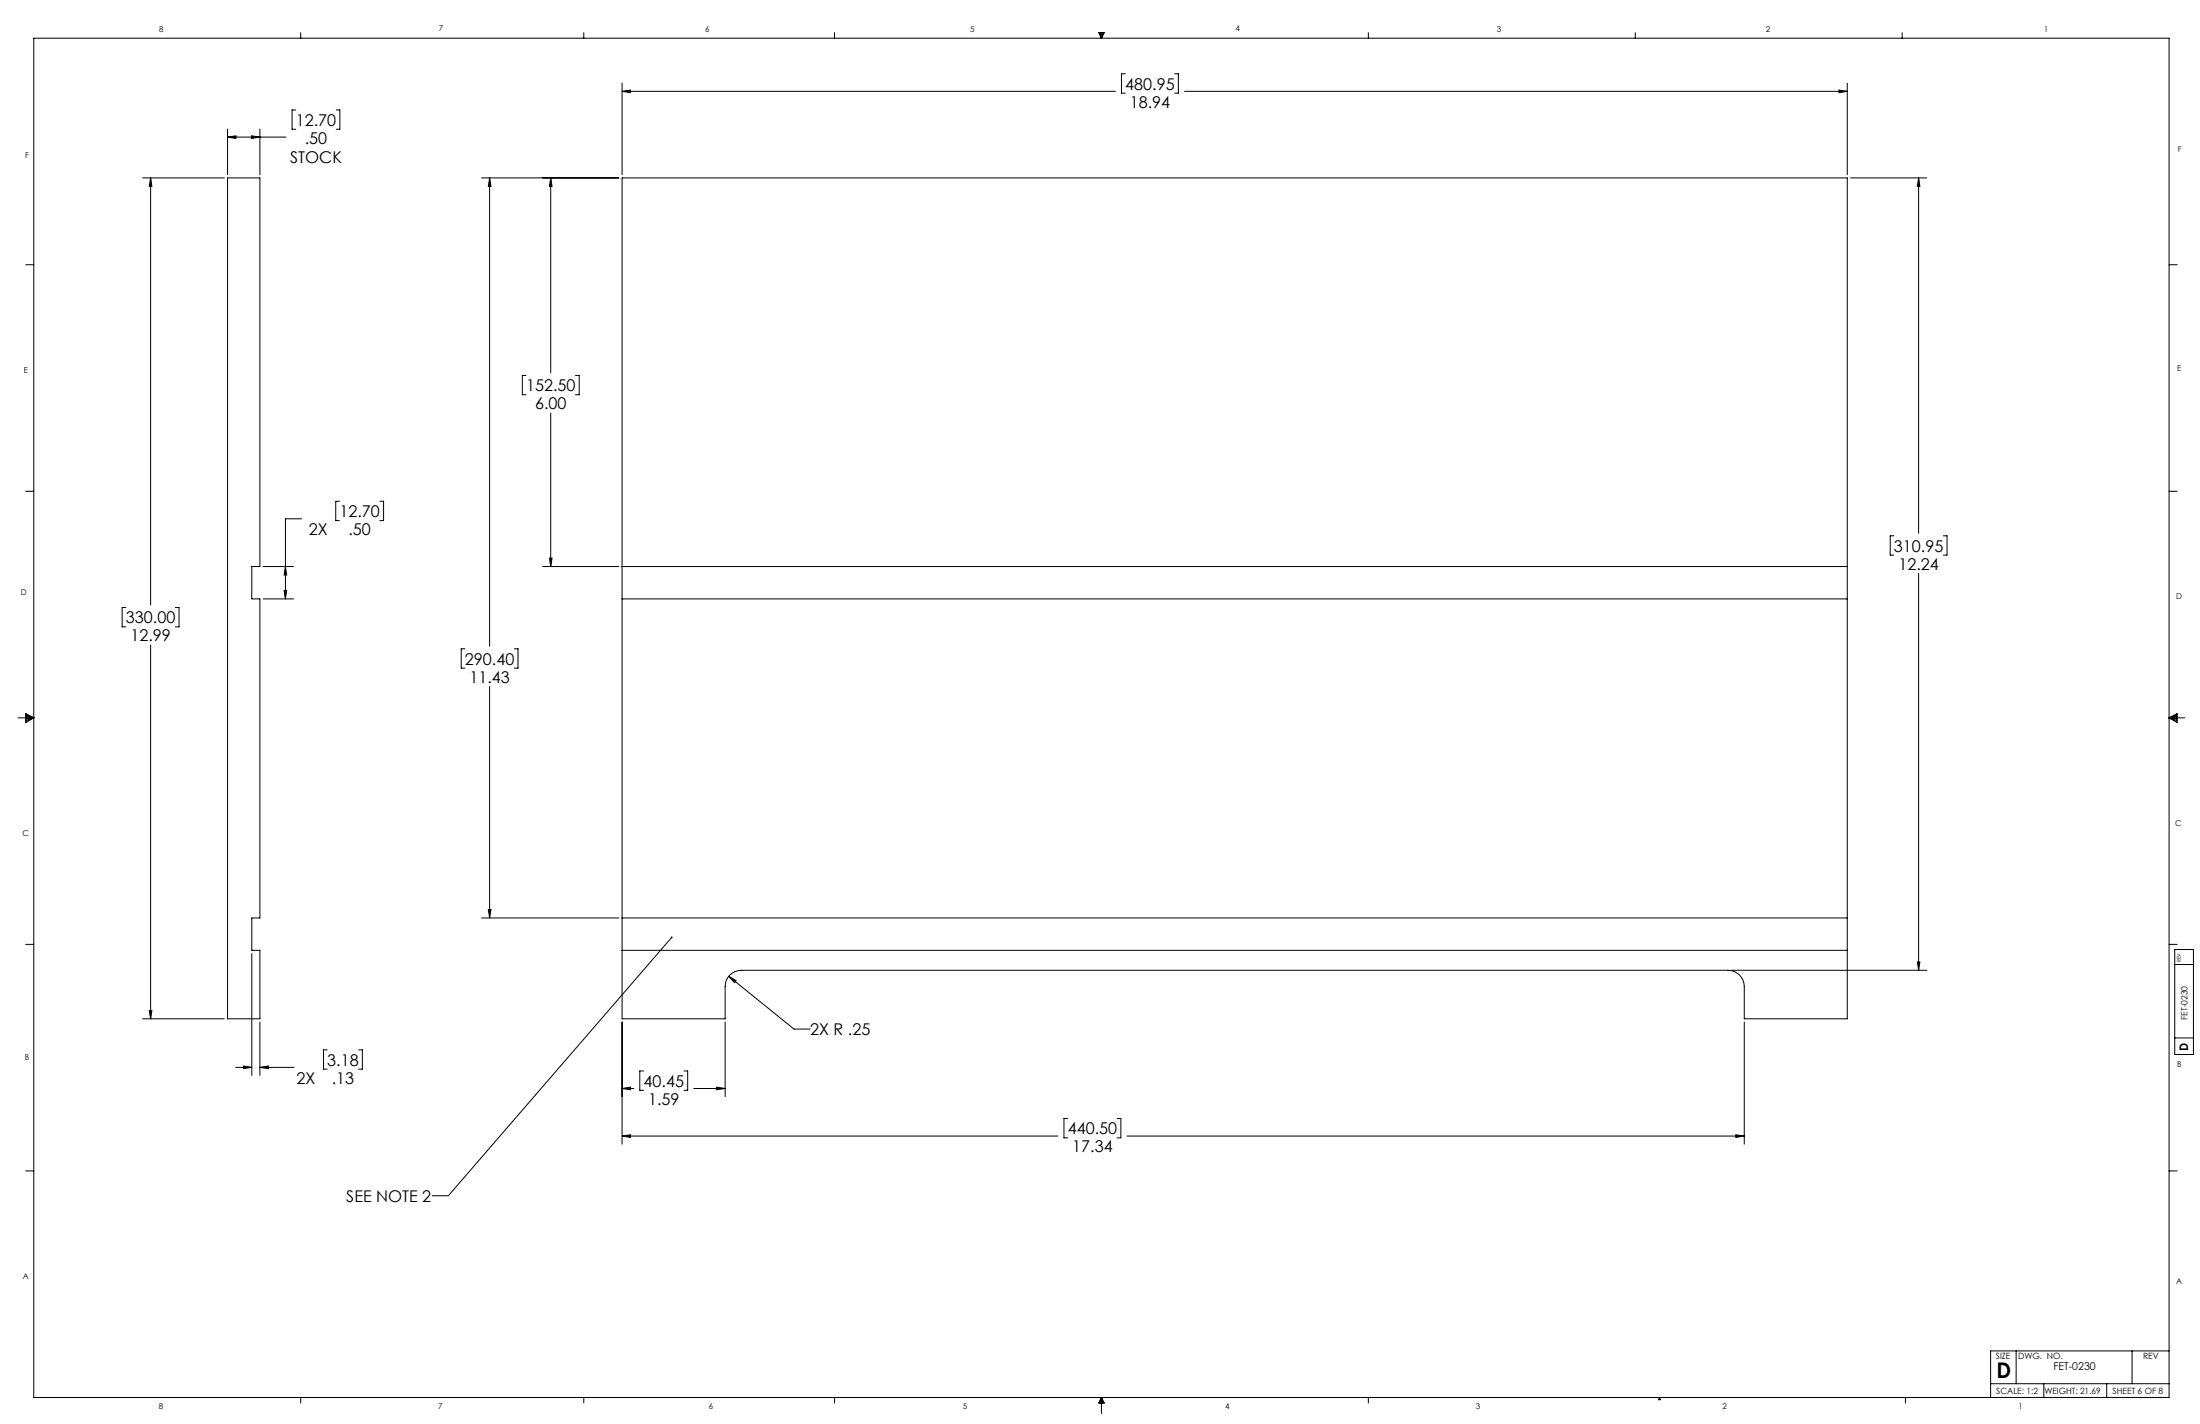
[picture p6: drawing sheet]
<svg xmlns="http://www.w3.org/2000/svg" width="864mm" height="559mm" viewBox="0 0 864 559" stroke-linecap="round" stroke-linejoin="round" font-family="sans-serif">
<g fill="none" stroke="#000" stroke-width=".39">
<path d="M13.3 15h838.2v533.4h-838.2zM118 12.8v2.2M229.2 12.8v2.2M327.6 12.8v2.2M431.3 12.8h2.2l-1.1 2.2zM431.5 12.8l.9 2.2M432 12.8l.4 2.2M432.7 12.8l-.3 2.2M433 12.8l-.6 2.2M537.1 12.8v2.2M641.9 12.8v2.2M746.7 12.8v2.2"/>
<path d="M244.2 32.7v35.8M244.2 35.8h193.7M244.2 35.8l3.3-.5v1.1zM441.7 29h-1.5v7.5h1.5M461.1 29h1.5v7.5h-1.5M465 35.8h260.1M721.9 35.3l3.2 .5-3.2 .6zM725.1 32.7v35.8M89.3 50.6v17.9M89.3 53.8h23M89.3 53.8l3.3-.5v1zM98.7 53.3l3.3 .5-3.3 .5z"/>
<path d="M102 50.6v17.9M116.1 43.1h-1.4v7.6h1.4M132 43.1h1.4v7.6h-1.4M56 69.8h32.1M59.1 69.8v167.6M59.1 69.8l.5 3.3h-1zM89.3 69.8h12.7v152.5h-3.2v12.7h3.2v125.2h-3.2v12.7h3.2v26.9h-12.7zM189 69.8h53.9M192.2 69.8v183.8M192.2 69.8l.5 3.3h-1zM216.2 69.8v76.6M216.2 69.8l.5 3.3h-1z"/>
<path d="M244.2 69.8h480.9v330h-40.4v-12.7a6.4 6.4 0 0 0-6.3-6.3h-387.4a6.3 6.3 0 0 0-6.3 6.3v12.7h-40.5zM726.4 69.8h29.9M753.1 69.8v139.5M753.1 69.8l.5 3.3h-.9zM10.1 103.9h3.2M851.5 103.9h3.1M206.5 147.3h-1.5v7.6h1.5M225.9 147.3h1.5v7.6h-1.5M216.2 162v60.3M10.1 192.8h3.2M133.2 196.7h-1.4v7.6h1.4M149.1 196.7h1.5v7.6h-1.5"/>
<path d="M851.5 192.8h3.1M118.4 203.6h-6.4v31.4M215.7 219h1l-.5 3.3zM743.4 210.3h-1.4v7.5h1.4M762.8 210.3h1.5v7.5h-1.5M49.4 238.4h-1.5v7.6h1.5M68.8 238.4h1.5v7.6h-1.5M103.3 222.3h11.9M103.3 235h11.9M111.5 231.7h1l-.5 3.3zM112 222.3l.5 3.3h-1zM213 222.3h29.9"/>
<path d="M244.2 222.3h480.9M244.2 235h480.9M753.1 225v155.8M59.1 253.1v146.7M182.5 254.6h-1.5v7.6h1.5M201.9 254.6h1.4v7.6h-1.4M192.2 269.3v90.9M7.1 281.7h6.2M10.1 280l3.2 1.7-3.2 1.9zM10.1 280.5l3.2 1.2M10.1 281.1l3.2 .6M13.3 281.7l-3.2 1.2"/>
<path d="M13.3 281.7l-3.2 .5M851.5 281.7h6.1M851.5 281.7l3.1 .5M851.5 281.7l3.1 1.2M851.5 281.7l3.1-1.7v3.6zM854.6 281.1l-3.1 .6M854.6 280.5l-3.1 1.2M191.7 356.9h1l-.5 3.3zM10.1 370.6h3.2M98.8 374.2v47.8M189 360.2h53.9M244.2 360.2h480.9"/>
<path d="M244.2 372.9h480.9M263.7 367.9l-87.7 101.3h-6.3M752.7 377.5h.9l-.5 3.3zM851.5 370.6h3.1M853.7 372.6h7.3v41.2h-7.3zM853.7 378.5h7.3M56 399.8h32.1M58.6 396.5h1l-.5 3.3zM286.1 383.1l25.6 20.7h6.3M286.1 383.1l2.9 1.7-.7 .8zM679.6 380.8h76.7M92.5 418.9h6.3"/>
<path d="M95.6 418.3l3.2 .6-3.2 .4zM102 401.1v20.9M102 418.9h13.4M102 418.9l3.3-.6v1zM128.4 412h-1.4v7.6h1.4M140.8 412h1.4v7.6h-1.4M244.2 401.1v47.9M284.7 401.1v29.2M684.7 401.1v47.9M853.7 407.3h7.3M244.2 427.1h4.6M244.2 427.1l3.3-.5v1z"/>
<path d="M252.6 420.3h-1.5v7.5h1.5M268.5 420.3h1.4v7.5h-1.4M272.3 427.1h12.4M281.3 426.6l3.4 .5-3.4 .5zM419.1 438.9h-1.4v7.6h1.4M438.5 438.9h1.5v7.6h-1.5M10.1 459.5h3.2M244.2 445.8h171.1M244.2 445.8l3.3-.5v1zM442.4 445.8h242.3M681.4 445.3l3.3 .5-3.3 .5zM851.5 459.5h3.1"/>
<path d="M791.4 530.1v12.9M836.9 530.1v12.9M851.5 530.1h-70.1v18.3M118 548.4v2.1M229.2 548.4v2.1M327.6 548.4v2.1M432.4 548.4v6.3M432.4 548.4l1.1 2.2h-2.2zM432.4 548.4l.6 2.2M432.4 548.4l-.9 2.2M432.4 548.4l-.4 2.2M432.4 548.4l.3 2.2"/>
<path d="M537.1 548.4v2.1M651.4 548.4l.4 .9h-.7zM748 548.4v2.1M781.4 543h70.1M802.3 543v5.4M827 543v5.4"/>
</g>
<g fill="#000">
<path d="M263.5 367.6h.4l-.2 .3 .2-.3a.34 .34 0 0 1 0 .5 .34 .34 0 0 1-.5 0 .34 .34 0 0 1 .1-.5z"/>
<path d="M721.9 35.3l3.2 .5-3.2 .6zM244.2 35.8l3.3-.5v1.1zM215.7 219h1l-.5 3.3zM216.2 69.8l.5 3.3h-1zM191.7 356.9h1l-.5 3.3zM192.2 69.8l.5 3.3h-1zM753.1 69.8l.5 3.3h-.9zM752.7 377.5h.9l-.5 3.3zM244.2 427.1l3.3-.5v1zM281.3 426.6l3.4 .5-3.4 .5zM244.2 445.8l3.3-.5v1zM681.4 445.3l3.3 .5-3.3 .5zM286.1 383.1l2.2 2.5 .7-.8zM112 222.3l.5 3.3h-1zM111.5 231.7h1l-.5 3.3zM95.6 418.3l3.2 .6-3.2 .4zM102 418.9l3.3-.6v1zM59.1 69.8l.5 3.3h-1zM58.6 396.5h1l-.5 3.3zM98.7 53.3l3.3 .5-3.3 .5zM89.3 53.8l3.3-.5v1z"/>
</g>
<text font-size="8.5" x="783.7" y="540.7">D</text>
<g font-size="6.4">
<text x="441.7" y="35.2">480.95</text>
<text x="443.5" y="42.3">18.94</text>
<text x="116.1" y="49.3">12.70</text>
<text x="119.6" y="56.5">.50</text>
<text x="113.9" y="64">STOCK</text>
<text x="206.5" y="153.5">152.50</text>
<text x="210" y="160.6">6.00</text>
<text x="133.3" y="202.9">12.70</text>
<text x="121.2" y="210">2X</text>
<text x="136.8" y="210">.50</text>
<text x="743.5" y="216.4">310.95</text>
<text x="745.2" y="223.6">12.24</text>
<text x="49.4" y="244.6">330.00</text>
<text x="51.2" y="251.7">12.99</text>
<text x="182.5" y="260.8">290.40</text>
<text x="184.3" y="267.9">11.43</text>
<text x="318.1" y="406.2">2X R .25</text>
<text x="128.5" y="418.1">3.18</text>
<text x="116.4" y="425.2">2X</text>
<text x="130.2" y="425.3">.13</text>
<text x="252.6" y="426.4">40.45</text>
<text x="254.4" y="433.6">1.59</text>
<text x="419.1" y="445.1">440.50</text>
<text x="420.9" y="452.3">17.34</text>
</g>
<text font-size="6.3" x="135.9" y="471.8">SEE NOTE 2</text>
<text font-size="4.7" x="859" y="412.4" transform="rotate(-90 859 412.4)">D</text>
<text font-size="4.2" x="806.1" y="537.5">FET-0230</text>
<g font-size="3.4">
<text x="858.7" y="400.1" transform="rotate(-90 858.7 400.1)">FET-0230</text>
<text x="783.5" y="533.3">SIZE</text>
<text x="792.3" y="533.3">DWG. NO.</text>
<text x="841.3" y="533.4">REV</text>
<text x="783.6" y="546.8">SCALE: 1:2</text>
<text x="802.5" y="546.9">WEIGHT: 21.69</text>
<text x="829.3" y="546.8">SHEET 6 OF 8</text>
</g>
<g font-size="3.2">
<text x="62.5" y="12.4">8</text>
<text x="172.3" y="12.3">7</text>
<text x="276.8" y="12.4">6</text>
<text x="380.9" y="12.4">5</text>
<text x="485" y="12.3">4</text>
<text x="587.5" y="12.4">3</text>
<text x="693.2" y="12.4">2</text>
<text x="802.4" y="12.4">1</text>
<text x="854.9" y="59.8">F</text>
<text x="9.9" y="62">F</text>
<text x="9.3" y="146.5">E</text>
<text x="854.7" y="145.5">E</text>
<text x="8.2" y="233.6">D</text>
<text x="854.3" y="234.9">D</text>
<text x="8.9" y="328.1">C</text>
<text x="853.9" y="324.1">C</text>
<text x="9.7" y="415.8">B</text>
<text x="854.6" y="418.6">B</text>
<text x="9" y="502">A</text>
<text x="854.3" y="503.9">A</text>
<text x="62.3" y="552.9">8</text>
<text x="172" y="552.9">7</text>
<text x="278.3" y="552.9">6</text>
<text x="377.9" y="552.8">5</text>
<text x="481" y="552.8">4</text>
<text x="579.3" y="552.8">3</text>
<text x="676.2" y="552.9">2</text>
<text x="792.4" y="552.8">1</text>
</g>
<text font-size="2" x="856" y="377.7" transform="rotate(-90 856 377.7)">REV</text>
</svg>
